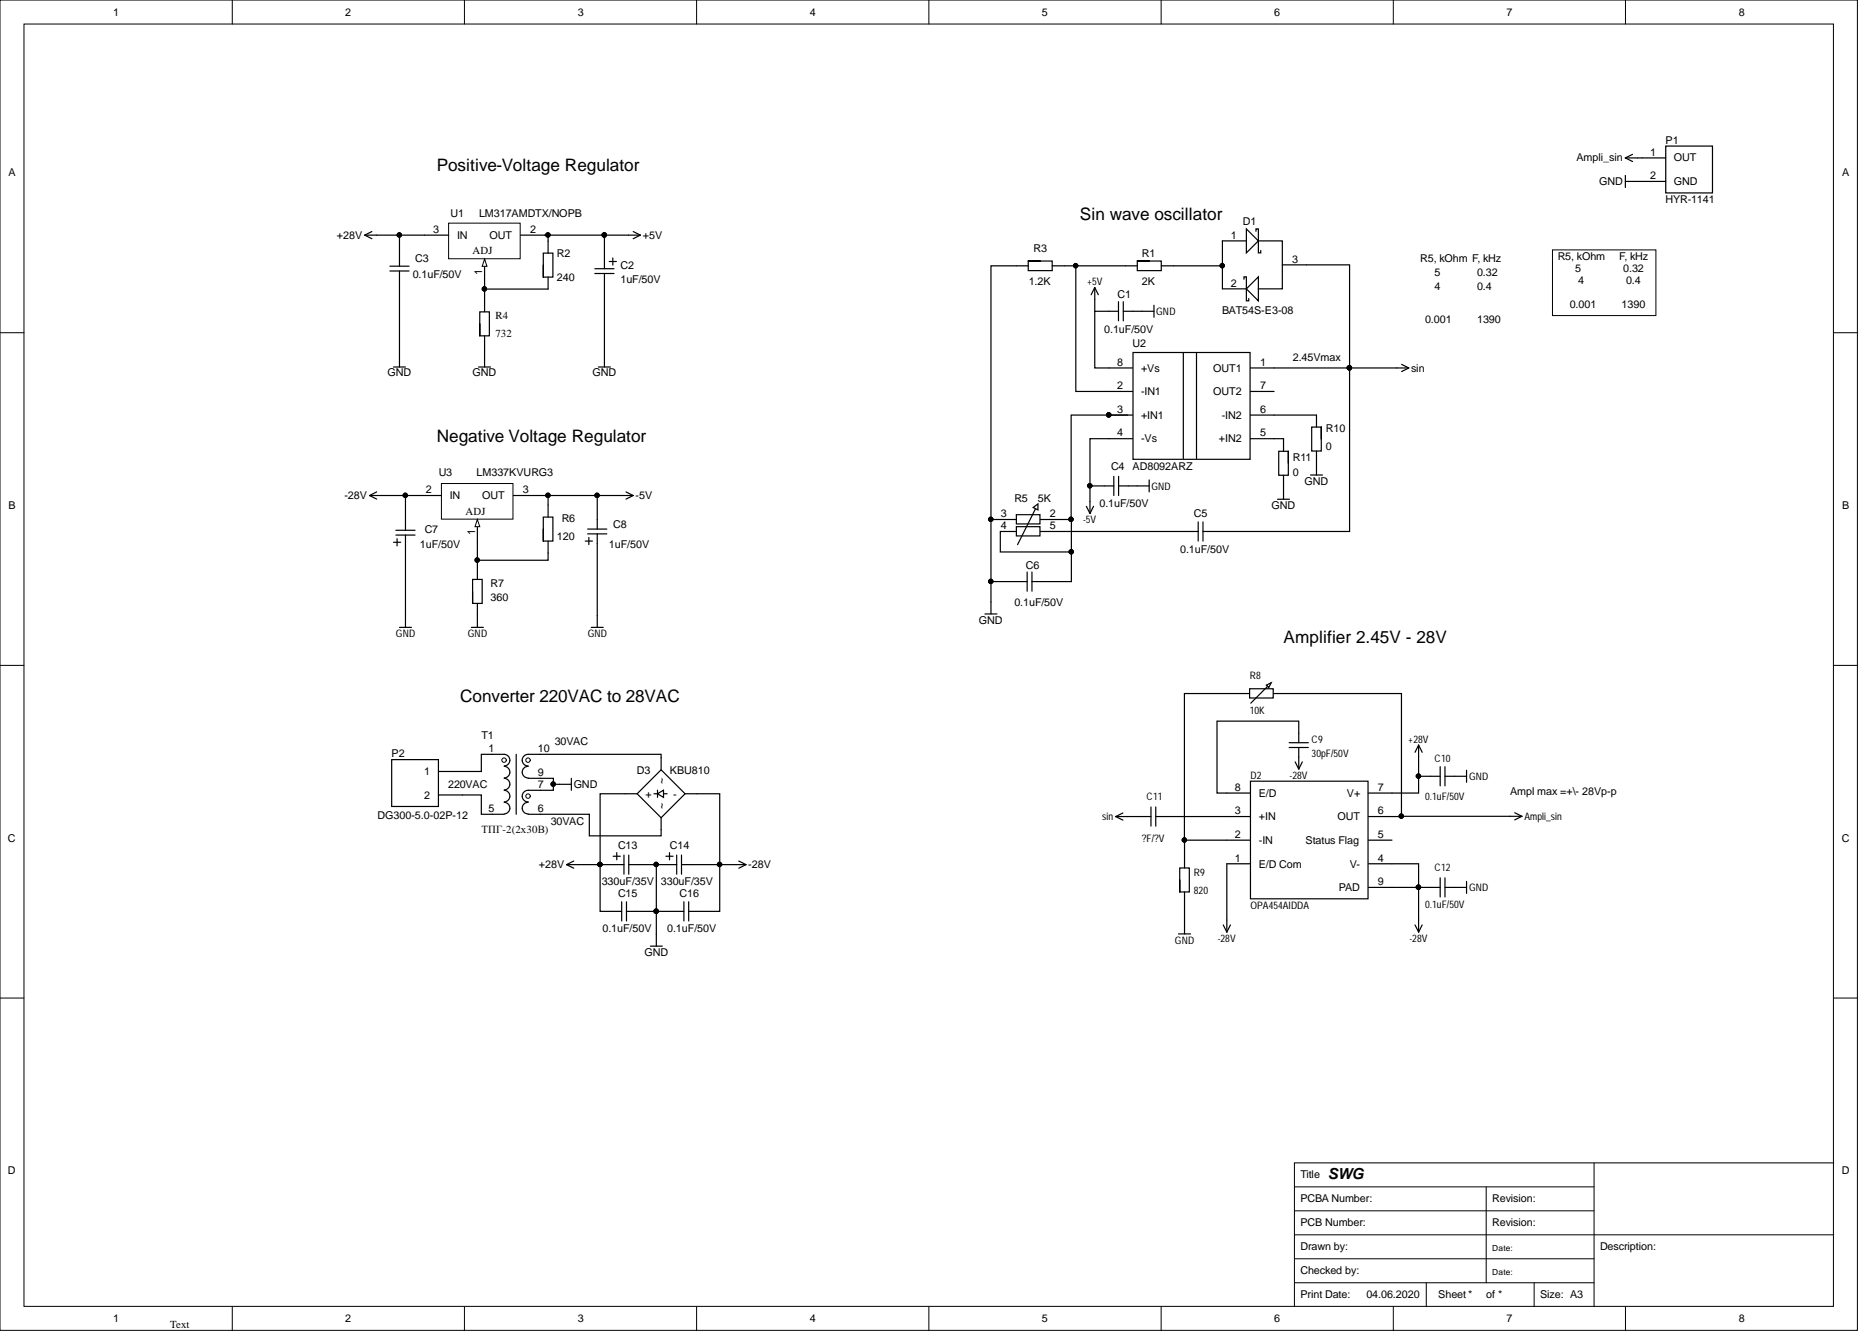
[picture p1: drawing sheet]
# Altium project SWG.PrjPcb
PKBT_Title: SWG
1 sheet, 36 parts. Net scope: global (net labels, ports and power ports of the same name join across sheets).
Board file: SWG.PcbDoc

## Sheet SWG.SchDoc
size A3

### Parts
C1  0.1uF/50V  [C0603]
C2  1uF/50V  [UCHEMI-CON_CAP0404_RAD]
C3  0.1uF/50V  [C0603]
C4  0.1uF/50V  [C0603]
C5  0.1uF/50V  [C0603]
C6  0.1uF/50V  [C0603]
C7  1uF/50V  [UCHEMI-CON_CAP0404_RAD]
C8  1uF/50V  [UCHEMI-CON_CAP0404_RAD]
C9  30pF/50V  [C0603]
C10  0.1uF/50V  [C0603]
C11  ?F/?V  [C0603]
C12  0.1uF/50V  [C0603]
C13  330uF/35V  [UCHEMI-CON_CAP1010_RAD]
C14  330uF/35V  [UCHEMI-CON_CAP1010_RAD]
C15  0.1uF/50V  [C0603]
C16  0.1uF/50V  [C0603]
D1  BAT54S-E3-08  [SOT23-3L]
D2  OPA454AIDDA  [TI_8SOICPAD]
D3  KBU810  [KBU8]
P1  HYR-1141  [SMA]
P2  DG300-5.0-02P-12  [DG300-5.0-02P-12]
R1  2K  [R0603]
R2  240  [R0603]
R3  1.2K  [R0603]
R4  732  [R0603]
R5  5K  [RES_Adj_duble_5K]
R6  120  [R0603]
R7  360  [R0603]
R8  10K  [RES_Adj_10K]
R9  820  [R0603]
R10  0  [R0603]
R11  0  [R0603]
T1  ТПГ-2(2х30В)  [ТПГ-2 (2x30)]
U1  LM317AMDTX/NOPB  [SC_TO-252A]
U2  AD8092ARZ  [AD_SOIC-8_R-8_Rev4]
U3  LM337KVURG3  [SC_TO-252A]

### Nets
+5V: C1.1 C2.1(+) R2.2 U1.2(OUT) U2.8(+Vs)
+28V: C3.2 C10.1 C13.1(+) C15.1 D2.7(V+) D3.1(+) U1.3(IN)
-5V: C4.1 C8.2(-) R6.2 U2.4(-Vs) U3.3(OUT)
-28V: C7.2(-) C9.2 C12.1 C14.2(-) C16.2 D2.1(E/D_Com) D2.4(V-) D2.9(PAD) D3.4(-) U3.2(IN)
Ampli_sin: D2.6(OUT) P1.1(OUT) R8.2
GND: C1.2 C2.2(-) C3.1 C4.2 C6.1 C7.1(+) C8.1(+) C10.2 C12.2 C13.2(-) C14.1(+) C15.2 C16.1 P1.2(GND) R3.1 R4.1 R5.3 R7.1 R9.1 R10.2 R11.2 T1.7 T1.9
sin: C5.2 C11.1 D1.3(K1A2) U2.1(OUT1)
NetC5_1: C5.1 R5.5
NetC6_2: C6.2 R5.2 R5.4 U2.3(+IN1)
NetC9_1: C9.1 D2.8(E/D)
NetC11_2: C11.2 D2.3(+IN)
NetD1_1: D1.1(A1) D1.2(K2) R1.2
NetD2_2: D2.2(-IN) R8.1 R9.2
NetD3_2: D3.2 T1.10
NetD3_3: D3.3 T1.6
NetP2_1: P2.1 T1.1
NetP2_2: P2.2 T1.5
NetR1_1: R1.1 R3.2 U2.2(-IN1)
NetR2_1: R2.1 R4.2 U1.1(ADJ)
NetR6_1: R6.1 R7.2 U3.1(ADJ)
NetR10_1: R10.1 U2.6(-IN2)
NetR11_1: R11.1 U2.5(+IN2)

Not connected (* = marked no-connect by the designer): D2 5(Status_Flag); U2 7(OUT2)

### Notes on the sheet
- Positive-Voltage Regulator
- (near D1) Sin wave oscillator
- R5, kOhm
- 5
- F, kHz
- 0.32
- 0.001
- 4
- 1390
- 0.4
- R5, kOhm     F, kHz
  5               0.32
  4               0.4
  0.001         1390
- 2.45Vmax
- Negative Voltage Regulator
- Amplifier 2.45V - 28V
- Converter 220VAC to 28VAC
- (near P2) 220VAC
- Ampl max =+\- 28Vp-p
- Text
- Labels drawn without touching a wire or pin: 30VAC
